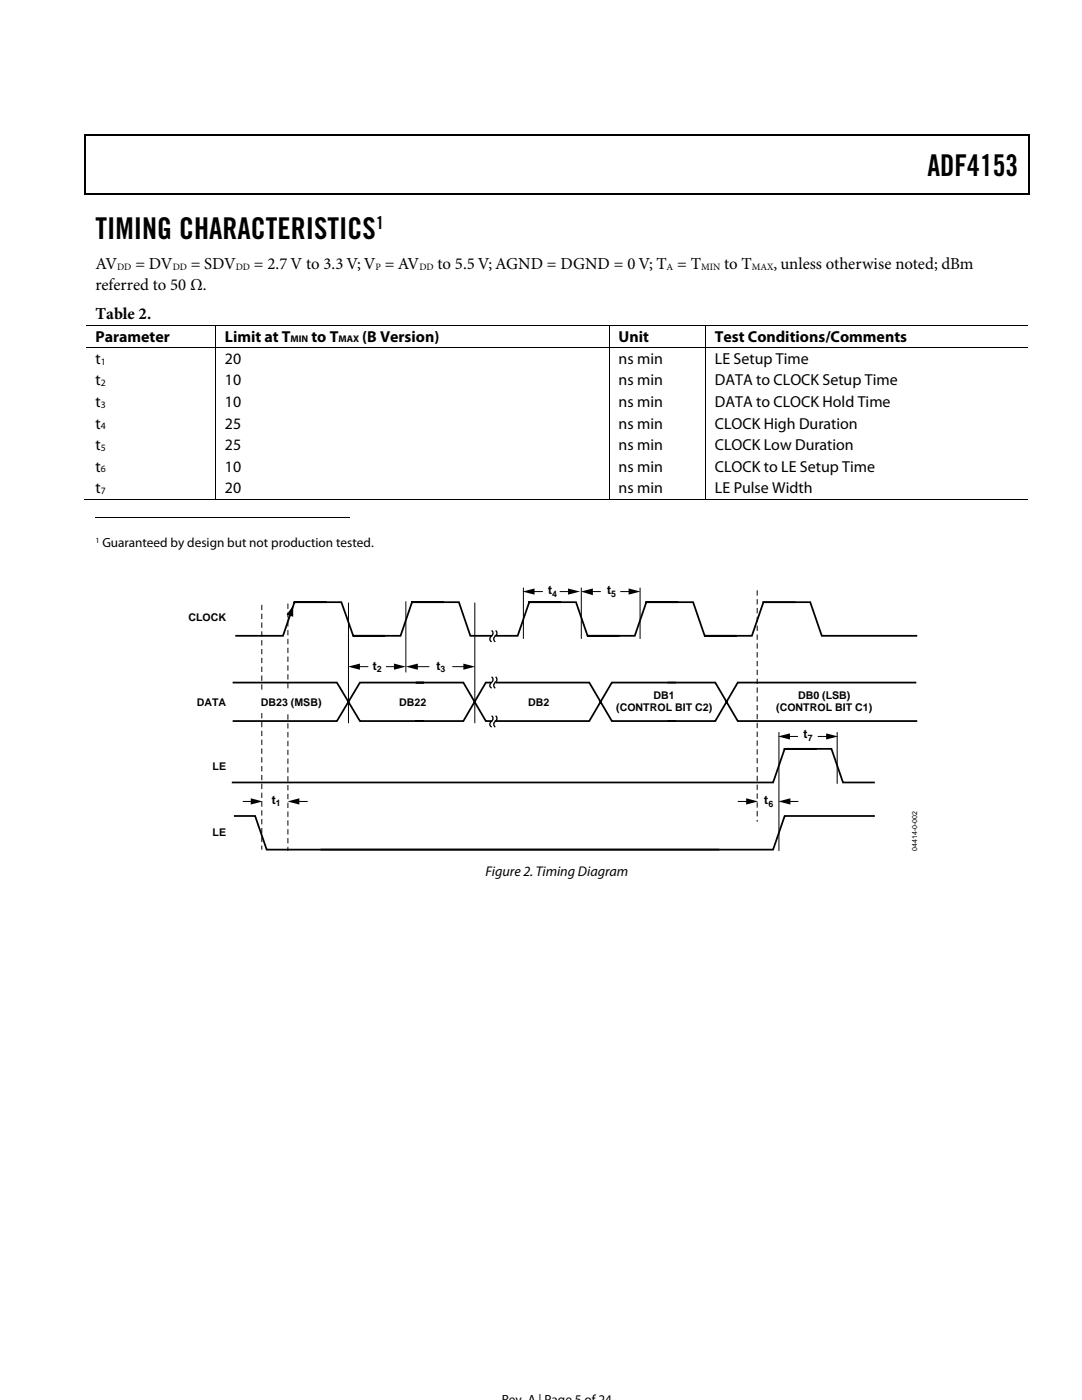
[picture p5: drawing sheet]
<svg xmlns="http://www.w3.org/2000/svg" width="216mm" height="279mm" viewBox="0 0 216 279" stroke-linecap="round" stroke-linejoin="round" font-family="sans-serif">
<g fill="#000">
<path d="M16.9 26.8h.2v1h-.2zM205.1 26.8h.3v1h-.3zM205.1 26.8h.3v.3h-.3zM205.1 38.5h.3v.3h-.3zM104.3 118.1l2.4-.7v1.3zM113.3 117.4l2.4 .7-2.4 .6zM115.9 118.1l2.4-.7v1.4zM125.4 117.4l2.4 .7-2.4 .6zM69.4 133l2.4-.6v1.3zM78.6 132.4l2.4 .6-2.4 .7zM81 133l2.4-.6v1.3zM92.5 132.4l2.3 .6-2.3 .7z"/>
<path d="M155.2 147l2.4-.6v1.2zM164.8 146.4l2.4 .6-2.4 .6zM50 159.3l2.4 .6-2.4 .7zM57.4 159.9l2.3-.6v1.3zM148.9 159.3l2.4 .6-2.4 .7zM155.3 159.9l2.4-.6v1.3z"/>
</g>
<path d="M16.9 26.9h188.2M16.9 38.6h188.2M17 27.8v11M205.2 27.8v11" fill="none" stroke="#000" stroke-width=".25"/>
<g fill="none" stroke="#000" stroke-width=".2">
<path d="M17.1 64.9h187.9M17.1 69.4h187.9M43 65v4.3M43 69.5v30.3M121.5 65v4.3M121.5 69.5v30.3M140.7 65v4.3M140.7 69.5v30.3M16.9 99.7h26M43.1 99.7h78.4M121.6 99.7h19.1M140.8 99.7h64.3"/>
<path d="M19 103.3h50.8M104.4 117.3v10.2M106.2 118.1h2.1M111.7 118.1h2.1M116 117.3v10.2M117.9 118.1h2M123.8 118.1h2M127.7 117.3v10.2M69.5 120.3v24M71.4 133h2.1M77 133h2.1M81 120v14.2"/>
<path d="M83 133h2.7M90.3 133h2.6M94.7 120.3v24M48.5 159.9h2M59.3 159.9h2.1M147.2 159.9h2.1M155.4 146.1v23.7M157.2 147h2M157.3 159.9h2M163.2 147h2.1M167 146.1v10.3"/>
</g>
<g fill="none" stroke="#000" stroke-width=".35">
<path d="M46.4 136.2h20.8l4.6 7.7h12.8M58.6 120.2h9.5l2.4 6.7h6.3M65.1 120.2h-6.3l-2.3 6.7h-9.6M82 120.2h9.6l2.3 6.7h4.3M82.9 136.2h9.6l4.4 7.7h1.3M84.6 136.2h-12.8l-4.6 7.7h-20.8M88.6 120.2h-6.4l-2.3 6.7h-9.5M98 136.2h-1.1l-4.4 7.7h-9.6M98.9 136.2h18.7l4.5 7.7h12.8M105.4 120.2h9.5l2.3 6.7h6.4M112 120.2h-6.4l-2.3 6.7h-4.4M128.8 120.2h9.5l2.3 6.7h6.4"/>
<path d="M133.2 136.2h9.5l4.5 7.7h35.8M134.9 136.2h-12.8l-4.5 7.7h-18.8M135.3 120.2h-6.3l-2.3 6.7h-9.6M152.1 120.2h9.6l2.3 6.7h19M158.7 120.2h-6.4l-2.3 6.7h-9.5M182.8 136.2h-35.6l-4.5 7.7h-9.5M156.4 149.5h9.5l2.3 6.7h6.4M162.9 149.5h-6.3l-2.3 6.7h-108.1M46.7 162.8h4.2l2.3 6.8h90.3M174.6 162.8h-18l-2.3 6.8h-90.3"/>
</g>
<path d="M57.9 122.7l-.5 1.2M98.1 125.8a.9 .9 0 0 1-.3 1.4 .62 .62 0 0 0 .3 .9M98.1 135.1a.7 .7 0 0 1-.2 1.2l-.2 .6 .4 .5M98.9 125.8a.62 .62 0 0 1 .1 1l-.3 .3a.66 .66 0 0 0 .1 1M98.9 135.1a.59 .59 0 0 1 .3 .5 .59 .59 0 0 1-.4 .5l-.2 .4a.64 .64 0 0 0 .2 .9M98.1 142.8a.9 .9 0 0 1-.3 1.4l-.1 .5 .4 .4M98.9 142.8a.62 .62 0 0 1 .2 .9 .91 .91 0 0 0-.3 1.4" fill="none" stroke="#000" stroke-width=".26"/>
<path d="M58.5 120.9v2.2l-1.3-.4z" fill="#000"/>
<path d="M151.1 117.8v46.2M52.2 120.7v17.6M57.4 120.5v17.1M52.2 142.3v27.3M57.4 142.6v27.2" fill="none" stroke="#000" stroke-width=".2" stroke-dasharray="1.1 .7" stroke-linecap="butt"/>
<g font-size="6">
<text x="185.1" y="35.1">ADF4153</text>
<text x="19" y="47.7">TIMING CHARACTERISTICS</text>
</g>
<text font-size="3.5" x="75" y="45.6">1</text>
<g font-size="3.3">
<text x="19" y="53.6">AV</text>
<text x="27" y="53.6">= DV</text>
<text x="38.1" y="53.6">= SDV</text>
<text x="50.7" y="53.6">= 2.7 V to 3.3 V; V = AV</text>
<text x="87.3" y="53.6">to 5.5 V; AGND = DGND = 0 V; T = T</text>
<text x="144.5" y="53.6">to T</text>
<text x="154.4" y="53.6">, unless otherwise noted; dBm</text>
<text x="19.1" y="57.9">referred to 50 Ω.</text>
<text x="19.1" y="63.6">Table 2.</text>
</g>
<g font-size="3.2">
<text x="19" y="68.2">Parameter</text>
<text x="44.9" y="68.2">Limit at T</text>
<text x="62.1" y="68.2">to T</text>
<text x="72.3" y="68.2">(B Version)</text>
<text x="123.4" y="68.2">Unit</text>
<text x="142.6" y="68.2">Test Conditions/Comments</text>
<text x="19" y="72.6">t</text>
<text x="19" y="76.9">t</text>
<text x="44.9" y="76.9">10</text>
<text x="44.9" y="72.6">20</text>
<text x="123.4" y="72.6">ns min</text>
<text x="123.4" y="76.9">ns min</text>
<text x="142.7" y="72.6">LE Setup Time</text>
<text x="142.7" y="76.9">DATA to CLOCK Setup Time</text>
<text x="19" y="81.2">t</text>
<text x="44.9" y="81.2">10</text>
<text x="123.4" y="81.2">ns min</text>
<text x="142.7" y="81.2">DATA to CLOCK Hold Time</text>
<text x="19" y="85.5">t</text>
<text x="19" y="89.8">t</text>
<text x="44.9" y="85.5">25</text>
<text x="44.9" y="89.8">25</text>
<text x="123.4" y="89.8">ns min</text>
<text x="123.4" y="85.5">ns min</text>
<text x="142.6" y="89.8">CLOCK Low Duration</text>
<text x="142.7" y="85.5">CLOCK High Duration</text>
<text x="19" y="94.1">t</text>
<text x="44.9" y="94.1">10</text>
<text x="123.4" y="94.1">ns min</text>
<text x="142.7" y="94.1">CLOCK to LE Setup Time</text>
<text x="19" y="98.4">t</text>
<text x="44.9" y="98.4">20</text>
<text x="123.4" y="98.4">ns min</text>
<text x="142.7" y="98.4">LE Pulse Width</text>
</g>
<text font-size="2.8" x="96.9" y="174.8">Figure 2. Timing Diagram</text>
<g font-size="2.6">
<text x="20.4" y="109.2">Guaranteed by design but not production tested.</text>
<text x="100.1" y="280.2">Rev. A | Page 5 of 24</text>
</g>
<g font-size="2.5">
<text x="109.3" y="118.6">t</text>
<text x="121.2" y="118.6">t</text>
<text x="74.4" y="133.7">t</text>
<text x="87.1" y="133.7">t</text>
<text x="160.4" y="147.4">t</text>
<text x="54.2" y="160.4">t</text>
<text x="152.5" y="160.5">t</text>
</g>
<g font-size="2.1">
<text x="37.6" y="123.9">CLOCK</text>
<text x="39.3" y="140.9">DATA</text>
<text x="52" y="140.8">DB23 (MSB)</text>
<text x="79.7" y="140.8">DB22</text>
<text x="105.4" y="140.8">DB2</text>
<text x="123" y="141.9">(CONTROL BIT C2)</text>
<text x="130.4" y="139.5">DB1</text>
<text x="154.9" y="141.9">(CONTROL BIT C1)</text>
<text x="159.2" y="139.5">DB0 (LSB)</text>
<text x="42.4" y="153.6">LE</text>
<text x="42.4" y="166.9">LE</text>
</g>
<g font-size="1.9">
<text x="23.4" y="53.8">DD</text>
<text x="34.5" y="53.8">DD</text>
<text x="47.1" y="53.8">DD</text>
<text x="74.9" y="53.8">P</text>
<text x="83.7" y="53.8">DD</text>
<text x="133" y="53.8">A</text>
<text x="139.9" y="53.8">MIN</text>
<text x="150" y="53.8">MAX</text>
<text x="58" y="68.3">MIN</text>
<text x="67.5" y="68.3">MAX</text>
<text x="20.1" y="72.8">1</text>
<text x="20.1" y="77.1">2</text>
<text x="20.1" y="81.4">3</text>
<text x="20.1" y="85.7">4</text>
<text x="20.1" y="90">5</text>
<text x="20.1" y="94.3">6</text>
<text x="20.1" y="98.6">7</text>
</g>
<g font-size="1.8">
<text x="110.2" y="119.2">4</text>
<text x="122" y="119.2">5</text>
<text x="75.2" y="134.2">2</text>
<text x="87.9" y="134.2">3</text>
<text x="161.2" y="147.9">7</text>
<text x="55" y="160.9">1</text>
<text x="153.3" y="161">6</text>
</g>
<text font-size="1.6" x="19" y="108.3">1</text>
<text font-size="1.4" x="183" y="169.8" transform="rotate(-90 183 169.8)">04414-0-002</text>
</svg>
